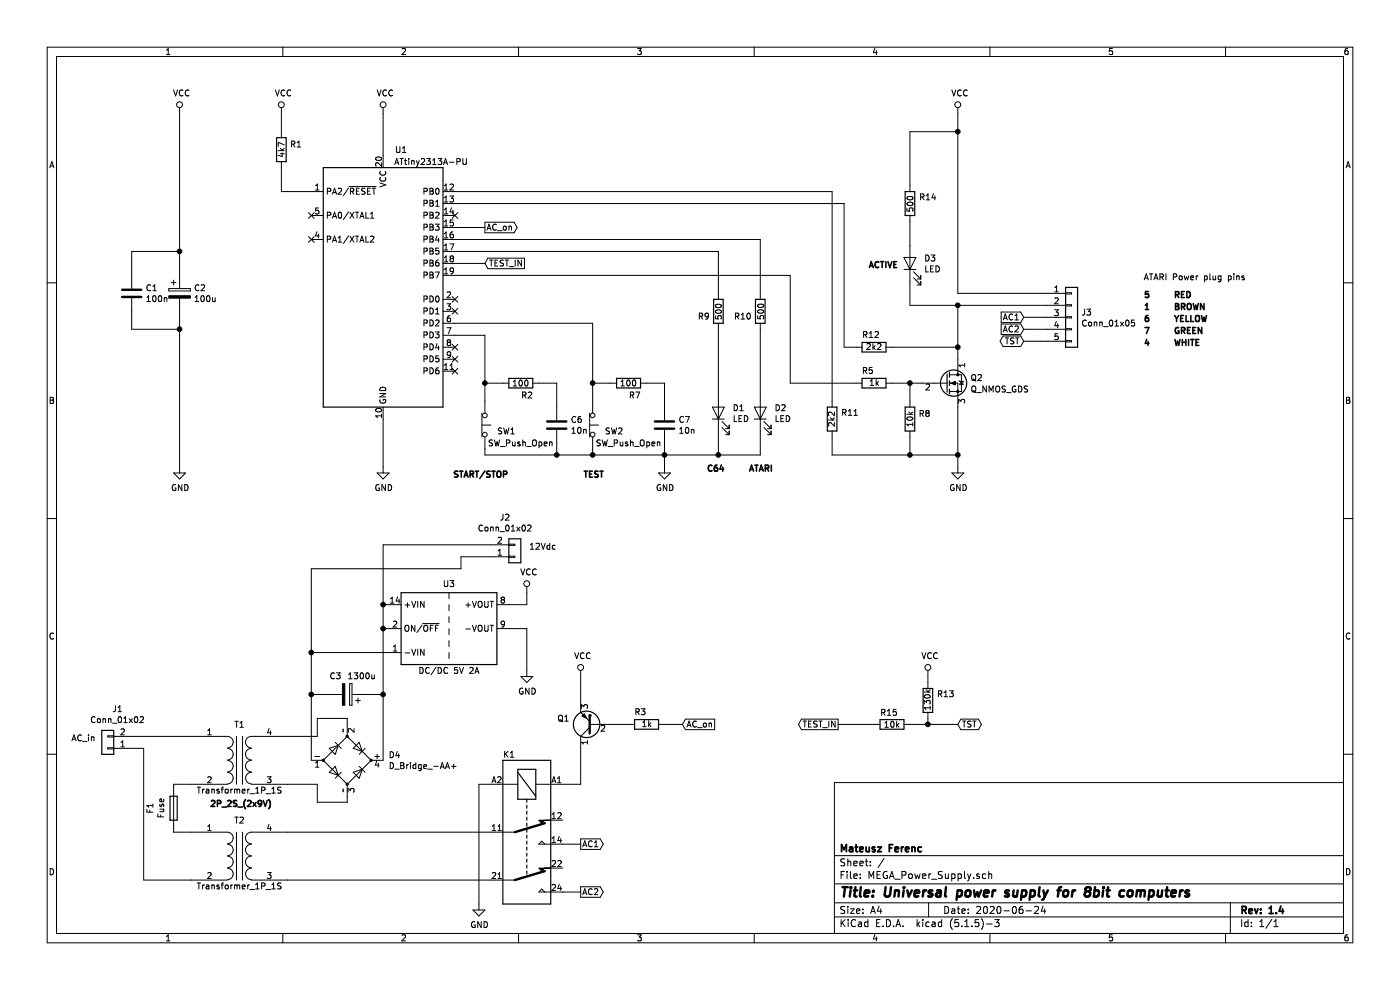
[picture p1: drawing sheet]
EESchema Schematic File Version 4
EELAYER 30 0
EELAYER END
$Descr A4 11693 8268
encoding utf-8
Sheet 1 1
Title "Universal power supply for 8bit computers"
Date "2020-06-24"
Rev "1.4"
Comp "Mateusz Ferenc"
Comment1 ""
Comment2 ""
Comment3 ""
Comment4 ""
$EndDescr
$Comp
L Device:C C1
U 1 1
P 1100 2450
F 0 "C1" H 1215 2496 50  0000 L CNN
F 1 "100n" H 1215 2405 50  0000 L CNN
F 2 "" H 1138 2300 50  0001 C CNN
F 3 "~" H 1100 2450 50  0001 C CNN
	1    1100 2450
	1    0    0    -1  
$EndComp
$Comp
L Device:CP C2
U 1 1
P 1500 2450
F 0 "C2" H 1618 2496 50  0000 L CNN
F 1 "100u" H 1618 2405 50  0000 L CNN
F 2 "" H 1538 2300 50  0001 C CNN
F 3 "~" H 1500 2450 50  0001 C CNN
	1    1500 2450
	1    0    0    -1  
$EndComp
NoConn ~ 3800 2900
NoConn ~ 3800 3000
$Comp
L power:VCC #PWR05
U 1 1
P 3200 950
F 0 "#PWR05" H 3200 800 50  0001 C CNN
F 1 "VCC" H 3217 1123 50  0000 C CNN
F 2 "" H 3200 950 50  0001 C CNN
F 3 "" H 3200 950 50  0001 C CNN
	1    3200 950 
	1    0    0    -1  
$EndComp
$Comp
L power:GND #PWR06
U 1 1
P 3200 3900
F 0 "#PWR06" H 3200 3650 50  0001 C CNN
F 1 "GND" H 3205 3727 50  0000 C CNN
F 2 "" H 3200 3900 50  0001 C CNN
F 3 "" H 3200 3900 50  0001 C CNN
	1    3200 3900
	1    0    0    -1  
$EndComp
Wire Wire Line
	2350 1600 2350 1400
$Comp
L power:VCC #PWR03
U 1 1
P 2350 950
F 0 "#PWR03" H 2350 800 50  0001 C CNN
F 1 "VCC" H 2367 1123 50  0000 C CNN
F 2 "" H 2350 950 50  0001 C CNN
F 3 "" H 2350 950 50  0001 C CNN
	1    2350 950 
	1    0    0    -1  
$EndComp
Wire Wire Line
	2350 1100 2350 950 
Wire Wire Line
	3200 950  3200 1300
$Comp
L power:GND #PWR02
U 1 1
P 1500 3900
F 0 "#PWR02" H 1500 3650 50  0001 C CNN
F 1 "GND" H 1505 3727 50  0000 C CNN
F 2 "" H 1500 3900 50  0001 C CNN
F 3 "" H 1500 3900 50  0001 C CNN
	1    1500 3900
	1    0    0    -1  
$EndComp
$Comp
L power:VCC #PWR01
U 1 1
P 1500 950
F 0 "#PWR01" H 1500 800 50  0001 C CNN
F 1 "VCC" H 1517 1123 50  0000 C CNN
F 2 "" H 1500 950 50  0001 C CNN
F 3 "" H 1500 950 50  0001 C CNN
	1    1500 950 
	1    0    0    -1  
$EndComp
Wire Wire Line
	1500 2300 1500 2100
Wire Wire Line
	1500 2600 1500 2750
Wire Wire Line
	1100 2600 1100 2750
Wire Wire Line
	1100 2750 1500 2750
Connection ~ 1500 2750
Wire Wire Line
	1500 2750 1500 3900
Wire Wire Line
	1100 2300 1100 2100
Wire Wire Line
	1100 2100 1500 2100
Connection ~ 1500 2100
$Comp
L Device:C C6
U 1 1
P 4650 3550
F 0 "C6" H 4765 3596 50  0000 L CNN
F 1 "10n" H 4765 3505 50  0000 L CNN
F 2 "" H 4688 3400 50  0001 C CNN
F 3 "~" H 4650 3550 50  0001 C CNN
	1    4650 3550
	1    0    0    -1  
$EndComp
$Comp
L Device:C C7
U 1 1
P 5550 3550
F 0 "C7" H 5665 3596 50  0000 L CNN
F 1 "10n" H 5665 3505 50  0000 L CNN
F 2 "" H 5588 3400 50  0001 C CNN
F 3 "~" H 5550 3550 50  0001 C CNN
	1    5550 3550
	1    0    0    -1  
$EndComp
$Comp
L Device:R R2
U 1 1
P 4350 3200
F 0 "R2" V 4450 3200 50  0000 L CNN
F 1 "100" V 4350 3125 50  0000 L CNN
F 2 "" V 4280 3200 50  0001 C CNN
F 3 "~" H 4350 3200 50  0001 C CNN
	1    4350 3200
	0    1    1    0   
$EndComp
$Comp
L Device:R R7
U 1 1
P 5250 3200
F 0 "R7" V 5350 3200 50  0000 L CNN
F 1 "100" V 5249 3125 50  0000 L CNN
F 2 "" V 5180 3200 50  0001 C CNN
F 3 "~" H 5250 3200 50  0001 C CNN
	1    5250 3200
	0    1    1    0   
$EndComp
$Comp
L power:GND #PWR012
U 1 1
P 5550 3900
F 0 "#PWR012" H 5550 3650 50  0001 C CNN
F 1 "GND" H 5555 3727 50  0000 C CNN
F 2 "" H 5550 3900 50  0001 C CNN
F 3 "" H 5550 3900 50  0001 C CNN
	1    5550 3900
	1    0    0    -1  
$EndComp
Wire Wire Line
	3200 3500 3200 3900
Wire Wire Line
	5550 3900 5550 3800
Wire Wire Line
	4950 3750 4950 3800
Wire Wire Line
	4950 3800 5550 3800
Connection ~ 5550 3800
Wire Wire Line
	5550 3800 5550 3700
Wire Wire Line
	4950 3800 4650 3800
Wire Wire Line
	4050 3800 4050 3750
Connection ~ 4950 3800
Wire Wire Line
	4650 3700 4650 3800
Connection ~ 4650 3800
Wire Wire Line
	4650 3800 4050 3800
Wire Wire Line
	4050 3350 4050 3200
Wire Wire Line
	4050 3200 4200 3200
Wire Wire Line
	4500 3200 4650 3200
Wire Wire Line
	4650 3200 4650 3400
Wire Wire Line
	4950 3350 4950 3200
Wire Wire Line
	4950 3200 5100 3200
Wire Wire Line
	5400 3200 5550 3200
Wire Wire Line
	5550 3200 5550 3400
Wire Wire Line
	2600 1600 2350 1600
$Comp
L Device:LED D1
U 1 1
P 6000 3450
F 0 "D1" V 6039 3333 50  0000 R CNN
F 1 "LED" V 5948 3333 50  0000 R CNN
F 2 "" H 6000 3450 50  0001 C CNN
F 3 "~" H 6000 3450 50  0001 C CNN
	1    6000 3450
	0    -1   -1   0   
$EndComp
$Comp
L Device:LED D2
U 1 1
P 6350 3450
F 0 "D2" V 6389 3333 50  0000 R CNN
F 1 "LED" V 6298 3333 50  0000 R CNN
F 2 "" H 6350 3450 50  0001 C CNN
F 3 "~" H 6350 3450 50  0001 C CNN
	1    6350 3450
	0    -1   -1   0   
$EndComp
$Comp
L Device:R R10
U 1 1
P 6350 2600
F 0 "R10" H 6420 2646 50  0000 L CNN
F 1 "500" V 6341 2528 50  0000 L CNN
F 2 "" V 6280 2600 50  0001 C CNN
F 3 "~" H 6350 2600 50  0001 C CNN
	1    6350 2600
	-1   0    0    1   
$EndComp
$Comp
L Device:R R9
U 1 1
P 6000 2600
F 0 "R9" H 6070 2646 50  0000 L CNN
F 1 "500" V 5994 2529 50  0000 L CNN
F 2 "" V 5930 2600 50  0001 C CNN
F 3 "~" H 6000 2600 50  0001 C CNN
	1    6000 2600
	-1   0    0    1   
$EndComp
Wire Wire Line
	3800 2800 4050 2800
Wire Wire Line
	4050 2800 4050 3200
Connection ~ 4050 3200
Wire Wire Line
	3800 2700 4950 2700
Wire Wire Line
	4950 2700 4950 3200
Connection ~ 4950 3200
$Comp
L Device:Transformer_1P_1S T1
U 1 1
P 2000 6350
F 0 "T1" H 2000 6650 50  0000 C CNN
F 1 "Transformer_1P_1S" H 2000 6100 50  0000 C CNN
F 2 "" H 2000 6350 50  0001 C CNN
F 3 "~" H 2000 6350 50  0001 C CNN
	1    2000 6350
	1    0    0    -1  
$EndComp
$Comp
L Connector_Generic:Conn_01x02 J1
U 1 1
P 900 6250
F 0 "J1" H 818 5925 50  0000 C CNN
F 1 "Conn_01x02" H 818 6016 50  0000 C CNN
F 2 "" H 900 6250 50  0001 C CNN
F 3 "~" H 900 6250 50  0001 C CNN
	1    900  6250
	-1   0    0    1   
$EndComp
$Comp
L Device:Fuse F1
U 1 1
P 1450 6750
F 0 "F1" V 1253 6750 50  0000 C CNN
F 1 "Fuse" V 1344 6750 50  0000 C CNN
F 2 "" V 1380 6750 50  0001 C CNN
F 3 "~" H 1450 6750 50  0001 C CNN
	1    1450 6750
	1    0    0    -1  
$EndComp
Wire Wire Line
	1100 6250 1200 6250
$Comp
L power:VCC #PWR014
U 1 1
P 8000 950
F 0 "#PWR014" H 8000 800 50  0001 C CNN
F 1 "VCC" H 8017 1123 50  0000 C CNN
F 2 "" H 8000 950 50  0001 C CNN
F 3 "" H 8000 950 50  0001 C CNN
	1    8000 950 
	1    0    0    -1  
$EndComp
$Comp
L power:GND #PWR015
U 1 1
P 8000 3900
F 0 "#PWR015" H 8000 3650 50  0001 C CNN
F 1 "GND" H 8005 3727 50  0000 C CNN
F 2 "" H 8000 3900 50  0001 C CNN
F 3 "" H 8000 3900 50  0001 C CNN
	1    8000 3900
	1    0    0    -1  
$EndComp
Wire Wire Line
	6000 2100 6000 2450
Wire Wire Line
	3800 2100 6000 2100
Wire Wire Line
	6350 2450 6350 2000
Wire Wire Line
	6000 3300 6000 2750
Wire Wire Line
	6350 3300 6350 2750
Wire Wire Line
	5550 3800 6000 3800
Wire Wire Line
	6350 3800 6350 3600
Wire Wire Line
	6000 3600 6000 3800
Connection ~ 6000 3800
$Comp
L Device:LED D3
U 1 1
P 7600 2200
F 0 "D3" V 7639 2083 50  0000 R CNN
F 1 "LED" V 7548 2083 50  0000 R CNN
F 2 "" H 7600 2200 50  0001 C CNN
F 3 "~" H 7600 2200 50  0001 C CNN
	1    7600 2200
	0    -1   -1   0   
$EndComp
$Comp
L Device:R R14
U 1 1
P 7600 1700
F 0 "R14" H 7750 1650 50  0000 C CNN
F 1 "500" V 7601 1629 50  0000 L CNN
F 2 "" V 7530 1700 50  0001 C CNN
F 3 "~" H 7600 1700 50  0001 C CNN
	1    7600 1700
	1    0    0    1   
$EndComp
Wire Wire Line
	8000 3900 8000 3800
Wire Wire Line
	7600 1850 7600 2050
Wire Wire Line
	6000 3800 6350 3800
Wire Wire Line
	3800 2000 6350 2000
$Comp
L Relay:FINDER-30.22 K1
U 1 1
P 4400 6950
F 0 "K1" V 3750 6750 50  0000 L CNN
F 1 "FINDER-30.22" H 5030 6905 50  0001 L CNN
F 2 "Relay_THT:Relay_DPDT_Finder_30.22" H 5750 6920 50  0001 C CNN
F 3 "http://gfinder.findernet.com/assets/Series/354/S30EN.pdf" H 4400 6950 50  0001 C CNN
	1    4400 6950
	0    1    1    0   
$EndComp
$Comp
L Transistor_BJT:BC557 Q1
U 1 1
P 4950 6050
F 0 "Q1" H 5141 6004 50  0000 L CNN
F 1 "BC557" H 5141 6095 50  0001 L CNN
F 2 "Package_TO_SOT_THT:TO-92_Inline" H 5150 5975 50  0001 L CIN
F 3 "http://www.fairchildsemi.com/ds/BC/BC557.pdf" H 4950 6050 50  0001 L CNN
	1    4950 6050
	-1   0    0    1   
$EndComp
Wire Wire Line
	4000 6550 4100 6550
$Comp
L power:GND #PWR011
U 1 1
P 4000 7550
F 0 "#PWR011" H 4000 7300 50  0001 C CNN
F 1 "GND" H 4005 7377 50  0000 C CNN
F 2 "" H 4000 7550 50  0001 C CNN
F 3 "" H 4000 7550 50  0001 C CNN
	1    4000 7550
	1    0    0    -1  
$EndComp
Text GLabel 4850 7050 2    50   Output ~ 0
AC1
Text GLabel 4850 7450 2    50   Output ~ 0
AC2
Wire Wire Line
	4850 7050 4700 7050
Wire Wire Line
	4850 7450 4700 7450
Text GLabel 5700 6050 2    50   Input ~ 0
AC_on
$Comp
L power:VCC #PWR09
U 1 1
P 4850 5650
F 0 "#PWR09" H 4850 5500 50  0001 C CNN
F 1 "VCC" H 4867 5823 50  0000 C CNN
F 2 "" H 4850 5650 50  0001 C CNN
F 3 "" H 4850 5650 50  0001 C CNN
	1    4850 5650
	1    0    0    -1  
$EndComp
Text GLabel 4050 1900 2    50   Output ~ 0
AC_on
Wire Wire Line
	4050 1900 3800 1900
$Comp
L Connector_Generic:Conn_01x05 J3
U 1 1
P 8950 2650
F 0 "J3" H 9030 2692 50  0000 L CNN
F 1 "Conn_01x05" H 9030 2601 50  0000 L CNN
F 2 "" H 8950 2650 50  0001 C CNN
F 3 "~" H 8950 2650 50  0001 C CNN
	1    8950 2650
	1    0    0    -1  
$EndComp
Wire Wire Line
	8000 2450 8750 2450
Wire Wire Line
	8000 2550 8750 2550
Text GLabel 8550 2650 0    50   Input ~ 0
AC1
Text GLabel 8550 2750 0    50   Input ~ 0
AC2
Wire Wire Line
	8750 2750 8550 2750
Wire Wire Line
	8750 2650 8550 2650
Wire Wire Line
	5250 6050 5150 6050
$Comp
L Device:R R3
U 1 1
P 5400 6050
F 0 "R3" V 5500 6050 50  0000 L CNN
F 1 "1k" V 5400 6000 50  0000 L CNN
F 2 "" V 5330 6050 50  0001 C CNN
F 3 "~" H 5400 6050 50  0001 C CNN
	1    5400 6050
	0    -1   -1   0   
$EndComp
$Comp
L Device:R R1
U 1 1
P 2350 1250
F 0 "R1" H 2420 1296 50  0000 L CNN
F 1 "4k7" V 2350 1250 50  0000 C CNN
F 2 "" V 2280 1250 50  0001 C CNN
F 3 "~" H 2350 1250 50  0001 C CNN
	1    2350 1250
	1    0    0    -1  
$EndComp
Text Notes 650  6000 0    50   ~ 10
~
Text Notes 600  5800 0    50   ~ 10
~
$Comp
L Device:Q_NMOS_DGS Q2
U 1 1
P 7900 3200
F 0 "Q2" H 8104 3246 50  0000 L CNN
F 1 "Q_NMOS_GDS" H 8350 3150 50  0000 C CNN
F 2 "" H 8100 3300 50  0001 C CNN
F 3 "~" H 7900 3200 50  0001 C CNN
	1    7900 3200
	1    0    0    -1  
$EndComp
Connection ~ 8000 3800
$Comp
L Device:R R5
U 1 1
P 7300 3200
F 0 "R5" V 7400 3200 50  0000 L CNN
F 1 "1k" V 7300 3150 50  0000 L CNN
F 2 "" V 7230 3200 50  0001 C CNN
F 3 "~" H 7300 3200 50  0001 C CNN
	1    7300 3200
	0    -1   -1   0   
$EndComp
$Comp
L Device:R R8
U 1 1
P 7600 3500
F 0 "R8" H 7670 3546 50  0000 L CNN
F 1 "10k" V 7600 3500 50  0000 C CNN
F 2 "" V 7530 3500 50  0001 C CNN
F 3 "~" H 7600 3500 50  0001 C CNN
	1    7600 3500
	1    0    0    -1  
$EndComp
Wire Wire Line
	7600 3350 7600 3200
Wire Wire Line
	7600 3200 7700 3200
Wire Wire Line
	7600 3650 7600 3800
Wire Wire Line
	7600 3800 8000 3800
Wire Wire Line
	6600 2300 6600 3200
Wire Wire Line
	3800 2300 6600 2300
Wire Wire Line
	7600 2350 7600 2550
Wire Wire Line
	7600 2550 8000 2550
Connection ~ 8000 2550
Wire Wire Line
	8000 950  8000 1100
Wire Wire Line
	7600 1550 7600 1100
Wire Wire Line
	7600 1100 8000 1100
Connection ~ 8000 1100
Wire Wire Line
	8000 1100 8000 2450
Text GLabel 4050 2200 2    50   Input ~ 0
TEST_IN
Wire Wire Line
	4050 2200 3800 2200
Text GLabel 7000 6050 0    50   Output ~ 0
TEST_IN
Wire Wire Line
	3800 1600 6950 1600
Text Notes 800  6200 2    50   ~ 0
AC_in
Text Notes 4250 4000 2    50   ~ 10
START/STOP
Text Notes 5050 4000 2    50   ~ 10
TEST
NoConn ~ 3800 3100
NoConn ~ 3800 2600
NoConn ~ 3800 2500
Wire Wire Line
	8000 3400 8000 3800
Wire Wire Line
	8550 2850 8750 2850
Text GLabel 8000 6050 2    50   BiDi ~ 0
TST
Text GLabel 8550 2850 0    50   BiDi ~ 0
TST
$Comp
L power:VCC #PWR016
U 1 1
P 7750 5650
F 0 "#PWR016" H 7750 5500 50  0001 C CNN
F 1 "VCC" H 7767 5823 50  0000 C CNN
F 2 "" H 7750 5650 50  0001 C CNN
F 3 "" H 7750 5650 50  0001 C CNN
	1    7750 5650
	1    0    0    -1  
$EndComp
$Comp
L Device:R R15
U 1 1
P 7450 6050
F 0 "R15" V 7350 5950 50  0000 L CNN
F 1 "10k" V 7450 6050 50  0000 C CNN
F 2 "" V 7380 6050 50  0001 C CNN
F 3 "~" H 7450 6050 50  0001 C CNN
	1    7450 6050
	0    1    1    0   
$EndComp
Wire Wire Line
	7000 6050 7300 6050
Wire Wire Line
	7600 6050 7750 6050
Wire Wire Line
	7750 6000 7750 6050
Connection ~ 7750 6050
Wire Wire Line
	7750 6050 8000 6050
Wire Wire Line
	7450 3200 7600 3200
Connection ~ 7600 3200
Wire Wire Line
	7150 3200 6600 3200
$Comp
L Device:R R11
U 1 1
P 6950 3500
F 0 "R11" H 6800 3450 50  0000 C CNN
F 1 "2k2" V 6950 3500 50  0000 C CNN
F 2 "" V 6880 3500 50  0001 C CNN
F 3 "~" H 6950 3500 50  0001 C CNN
	1    6950 3500
	-1   0    0    1   
$EndComp
Wire Wire Line
	7750 5700 7750 5650
Text Notes 9550 2500 0    50   ~ 10
5
Text Notes 9550 2600 0    50   ~ 10
1
Text Notes 9550 2700 0    50   ~ 10
6
Text Notes 9550 2800 0    50   ~ 10
7
Text Notes 9550 2900 0    50   ~ 10
4
Text Notes 9550 2350 0    50   ~ 0
ATARI Power plug pins
Wire Wire Line
	5550 6050 5700 6050
$Comp
L MCU_Microchip_ATtiny:ATtiny2313A-PU U1
U 1 1
P 3200 2400
F 0 "U1" H 3350 3550 50  0000 C CNN
F 1 "ATtiny2313A-PU" H 3600 3450 50  0000 C CNN
F 2 "Package_DIP:DIP-20_W7.62mm" H 3200 2400 50  0001 C CIN
F 3 "http://ww1.microchip.com/downloads/en/DeviceDoc/doc8246.pdf" H 3200 2400 50  0001 C CNN
	1    3200 2400
	1    0    0    -1  
$EndComp
NoConn ~ 2600 1800
NoConn ~ 2600 2000
$Comp
L Device:Transformer_1P_1S T2
U 1 1
P 2000 7150
F 0 "T2" H 2000 7450 50  0000 C CNN
F 1 "Transformer_1P_1S" H 2000 6900 50  0000 C CNN
F 2 "" H 2000 7150 50  0001 C CNN
F 3 "~" H 2000 7150 50  0001 C CNN
	1    2000 7150
	1    0    0    -1  
$EndComp
Wire Wire Line
	1450 6600 1450 6550
Wire Wire Line
	1450 6550 1600 6550
Wire Wire Line
	1450 6900 1450 6950
Wire Wire Line
	1450 6950 1600 6950
Wire Wire Line
	1100 6150 1600 6150
Wire Wire Line
	1200 7350 1600 7350
Wire Wire Line
	1200 6250 1200 7350
Wire Wire Line
	4000 7550 4000 6550
$Comp
L Device:D_Bridge_-AA+ D4
U 1 1
P 2900 6350
F 0 "D4" H 3244 6396 50  0000 L CNN
F 1 "D_Bridge_-AA+" H 3244 6305 50  0000 L CNN
F 2 "" H 2900 6350 50  0001 C CNN
F 3 "~" H 2900 6350 50  0001 C CNN
	1    2900 6350
	1    0    0    -1  
$EndComp
Wire Wire Line
	2400 6150 2650 6150
Wire Wire Line
	2650 6150 2650 6000
Wire Wire Line
	2650 6000 2900 6000
Wire Wire Line
	2900 6000 2900 6050
Wire Wire Line
	2400 6550 2650 6550
Wire Wire Line
	2650 6550 2650 6700
Wire Wire Line
	2650 6700 2900 6700
Wire Wire Line
	2900 6700 2900 6650
Wire Wire Line
	2400 6950 4100 6950
Wire Wire Line
	2400 7350 4100 7350
Wire Wire Line
	4850 5850 4850 5650
Wire Wire Line
	4100 4550 3200 4550
$Comp
L power:GND #PWR08
U 1 1
P 4400 5600
F 0 "#PWR08" H 4400 5350 50  0001 C CNN
F 1 "GND" H 4405 5427 50  0000 C CNN
F 2 "" H 4400 5600 50  0001 C CNN
F 3 "" H 4400 5600 50  0001 C CNN
	1    4400 5600
	1    0    0    -1  
$EndComp
$Comp
L power:VCC #PWR07
U 1 1
P 4400 4950
F 0 "#PWR07" H 4400 4800 50  0001 C CNN
F 1 "VCC" H 4417 5123 50  0000 C CNN
F 2 "" H 4400 4950 50  0001 C CNN
F 3 "" H 4400 4950 50  0001 C CNN
	1    4400 4950
	1    0    0    -1  
$EndComp
Wire Wire Line
	3850 4750 3850 4650
Wire Wire Line
	3850 4650 4100 4650
$Comp
L Converter_DCDC:ISU0248S05 U3
U 1 1
P 3750 5250
F 0 "U3" H 3750 5625 50  0000 C CNN
F 1 "DC/DC 5V 2A" H 3750 4900 50  0000 C CNN
F 2 "Converter_DCDC:Converter_DCDC_XP_POWER-ISU02_SMD" H 3750 4900 50  0001 C CIN
F 3 "https://www.xppower.com/Portals/0/pdfs/SF_ISU02.pdf" H 3750 4800 50  0001 C CNN
	1    3750 5250
	1    0    0    -1  
$EndComp
Wire Wire Line
	4250 5050 4400 5050
Wire Wire Line
	4400 5050 4400 4950
Wire Wire Line
	4250 5250 4400 5250
Wire Wire Line
	4400 5250 4400 5600
Wire Wire Line
	3250 5050 3200 5050
Wire Wire Line
	3200 5050 3200 4550
Wire Wire Line
	3250 5250 3200 5250
Wire Wire Line
	3200 5250 3200 5050
Connection ~ 3200 5050
Text Notes 4650 4600 2    50   ~ 0
12Vdc
$Comp
L Connector_Generic:Conn_01x02 J2
U 1 1
P 4300 4650
F 0 "J2" H 4218 4325 50  0000 C CNN
F 1 "Conn_01x02" H 4218 4416 50  0000 C CNN
F 2 "" H 4300 4650 50  0001 C CNN
F 3 "~" H 4300 4650 50  0001 C CNN
	1    4300 4650
	1    0    0    1   
$EndComp
Wire Wire Line
	4700 6550 4850 6550
Wire Wire Line
	4850 6550 4850 6250
Wire Wire Line
	3200 6350 3200 5800
Connection ~ 3200 5250
Wire Wire Line
	2600 6350 2600 5800
Wire Wire Line
	2600 4750 3850 4750
Wire Wire Line
	2600 5450 3250 5450
Connection ~ 2600 5450
Wire Wire Line
	2600 5450 2600 4750
$Comp
L Device:CP C3
U 1 1
P 2900 5800
F 0 "C3" V 3050 5650 50  0000 L CNN
F 1 "1300u" V 3050 5800 50  0000 L CNN
F 2 "" H 2938 5650 50  0001 C CNN
F 3 "~" H 2900 5800 50  0001 C CNN
	1    2900 5800
	0    1    -1   0   
$EndComp
Wire Wire Line
	3050 5800 3200 5800
Connection ~ 3200 5800
Wire Wire Line
	3200 5800 3200 5250
Wire Wire Line
	2750 5800 2600 5800
Connection ~ 2600 5800
Wire Wire Line
	2600 5800 2600 5450
$Comp
L Switch:SW_Push_Open SW1
U 1 1
P 4050 3550
F 0 "SW1" V 4100 3650 50  0000 L CNN
F 1 "SW_Push_Open" V 4200 3850 50  0000 C CNN
F 2 "" H 4050 3750 50  0001 C CNN
F 3 "~" H 4050 3750 50  0001 C CNN
	1    4050 3550
	0    1    1    0   
$EndComp
$Comp
L Switch:SW_Push_Open SW2
U 1 1
P 4950 3550
F 0 "SW2" V 5000 3650 50  0000 L CNN
F 1 "SW_Push_Open" V 5100 3850 50  0000 C CNN
F 2 "" H 4950 3750 50  0001 C CNN
F 3 "~" H 4950 3750 50  0001 C CNN
	1    4950 3550
	0    1    1    0   
$EndComp
Wire Wire Line
	6950 3650 6950 3800
Wire Wire Line
	6950 3800 7600 3800
Connection ~ 7600 3800
Wire Wire Line
	6950 3350 6950 1600
Wire Wire Line
	1500 950  1500 2100
Text Notes 1750 6750 0    50   ~ 10
2P_2S_(2x9V)
Text Notes 6250 3950 0    50   ~ 10
ATARI
Text Notes 5900 3950 0    50   ~ 10
C64
Text Notes 9800 2500 0    50   ~ 10
RED
Text Notes 9800 2600 0    50   ~ 10
BROWN
Text Notes 9800 2700 0    50   ~ 10
YELLOW
Text Notes 9800 2800 0    50   ~ 10
GREEN
Text Notes 9800 2900 0    50   ~ 10
WHITE
Text Notes 7250 2250 0    50   ~ 10
ACTIVE
$Comp
L Device:R R12
U 1 1
P 7300 2900
F 0 "R12" V 7400 2850 50  0000 L CNN
F 1 "2k2" V 7300 2900 50  0000 C CNN
F 2 "" V 7230 2900 50  0001 C CNN
F 3 "~" H 7300 2900 50  0001 C CNN
	1    7300 2900
	0    -1   -1   0   
$EndComp
Wire Wire Line
	3800 1700 7050 1700
Wire Wire Line
	8000 2900 8000 2550
Wire Wire Line
	8000 3000 8000 2900
Connection ~ 8000 2900
Wire Wire Line
	7450 2900 8000 2900
Wire Wire Line
	7050 2900 7050 1700
Wire Wire Line
	7150 2900 7050 2900
NoConn ~ 3800 1800
$Comp
L Device:R R13
U 1 1
P 7750 5850
F 0 "R13" H 7600 5800 50  0000 C CNN
F 1 "130k" V 7750 5750 50  0000 L CNN
F 2 "" V 7680 5850 50  0001 C CNN
F 3 "~" H 7750 5850 50  0001 C CNN
	1    7750 5850
	-1   0    0    1   
$EndComp
$EndSCHEMATC
